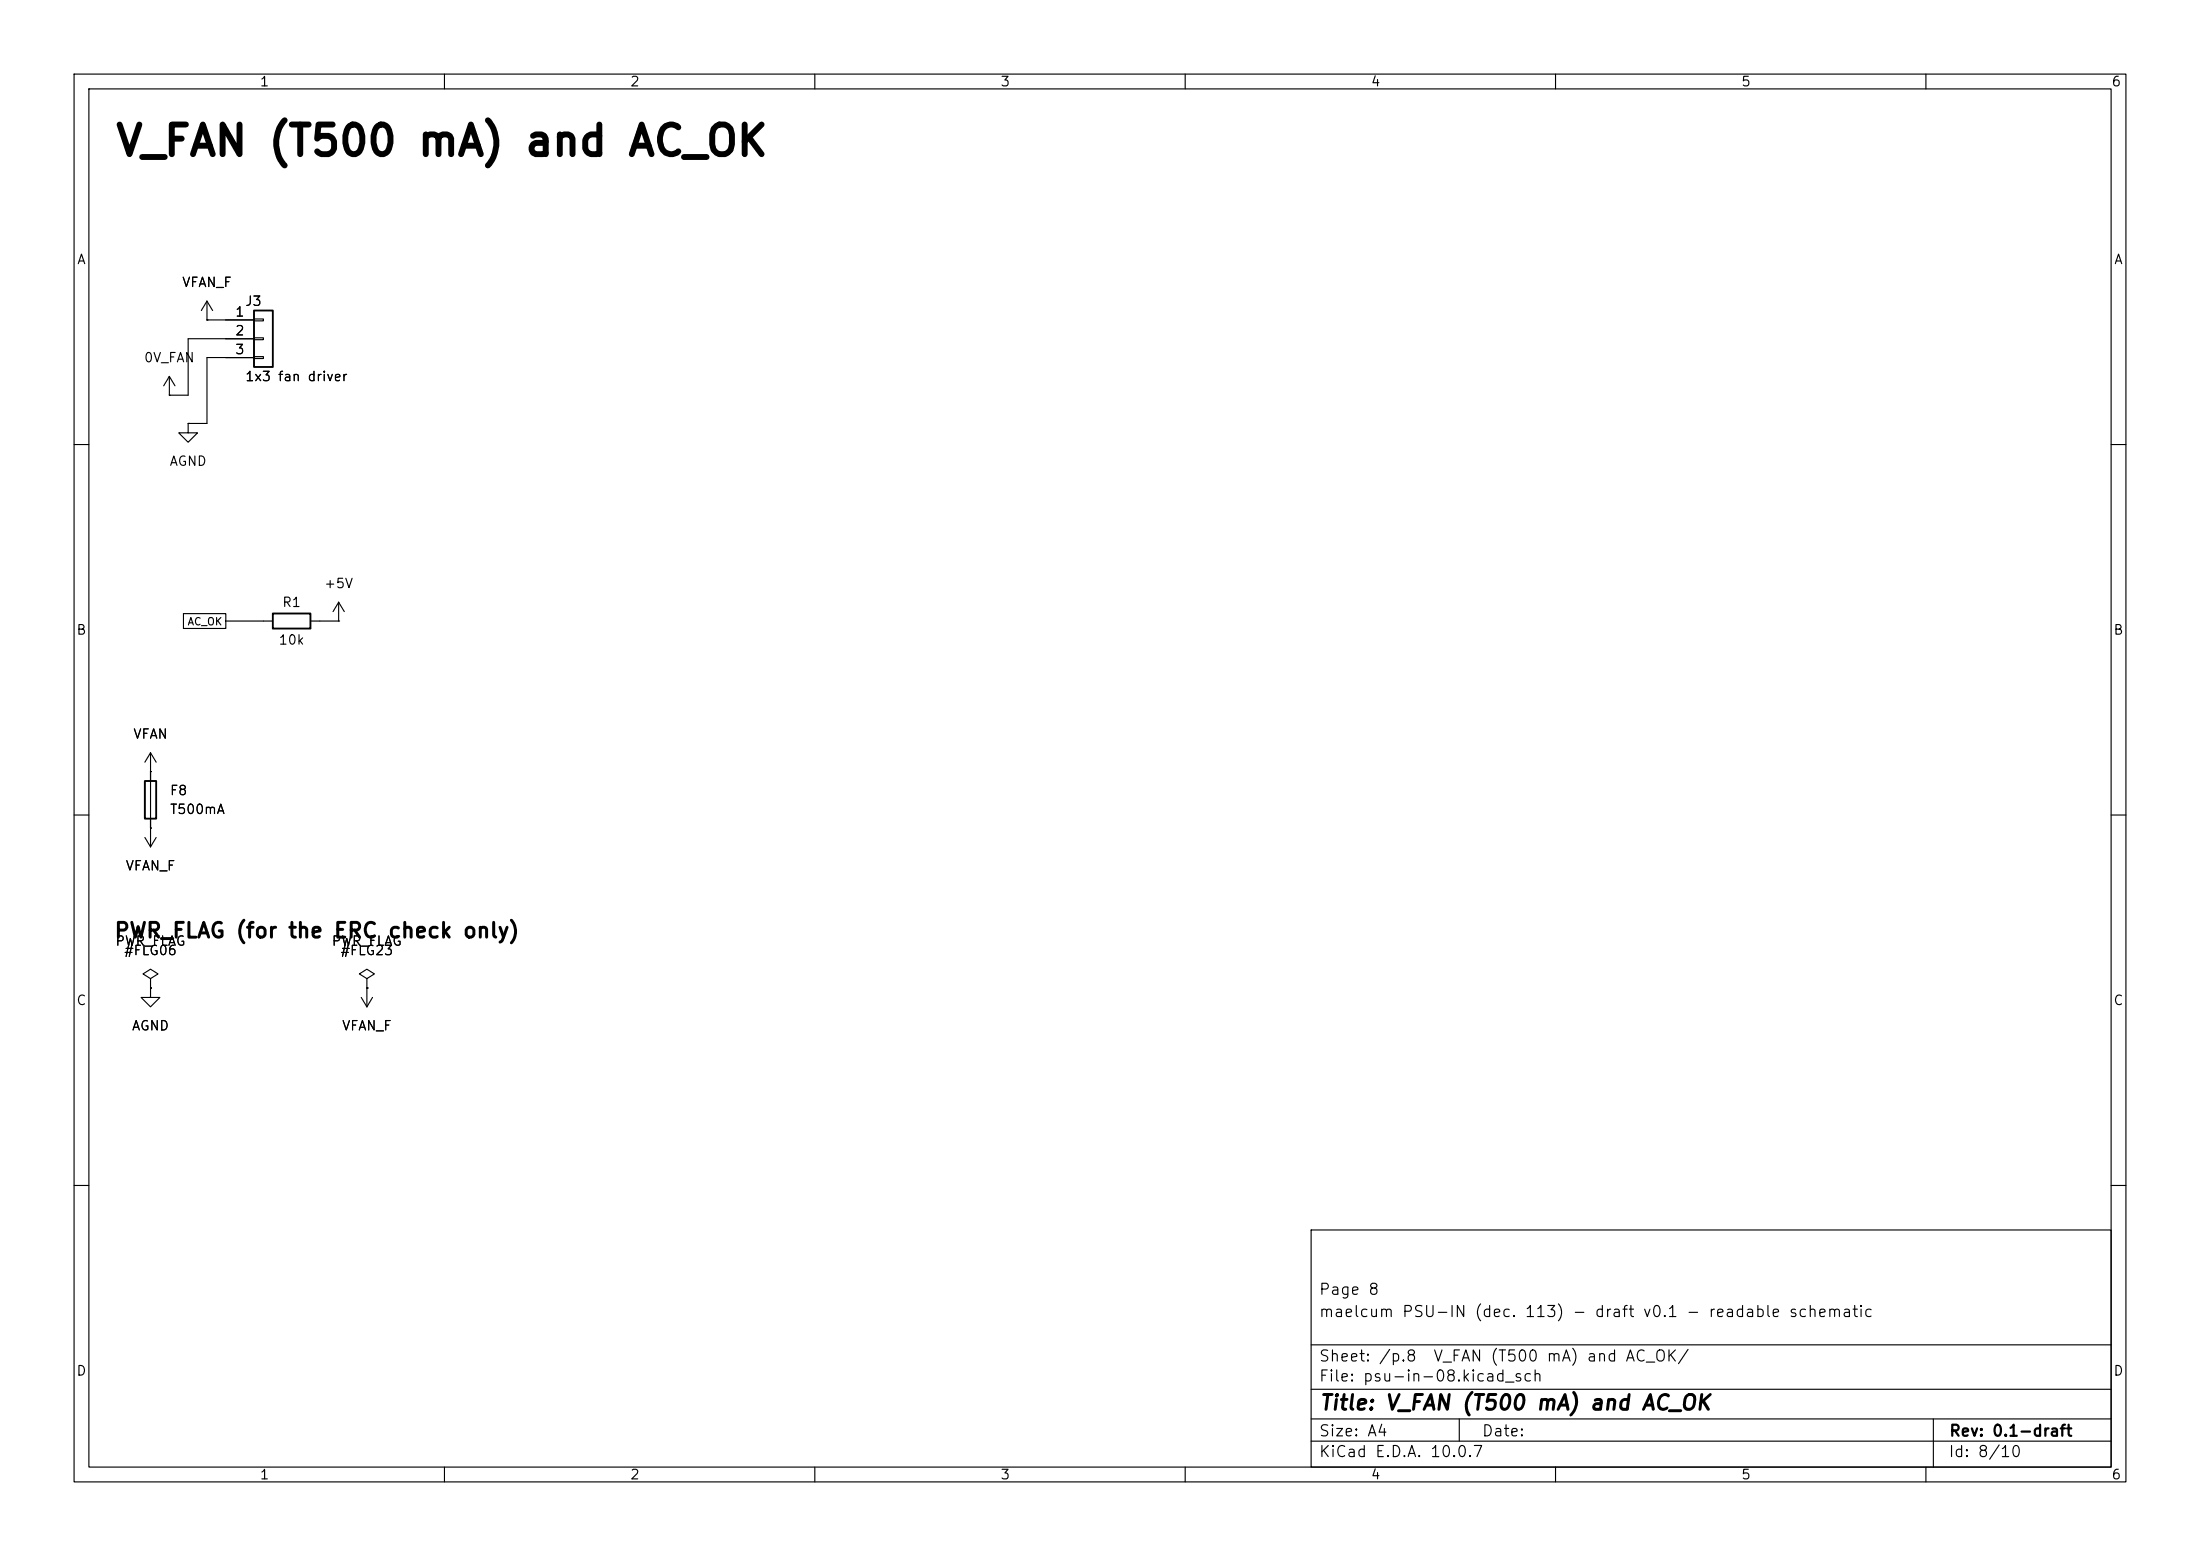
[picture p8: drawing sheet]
(kicad_sch
 (version 20260101)
 (generator "eeschema")
 (generator_version "10.0")
 (paper "A4")
 (title_block
  (title "V_FAN (T500 mA) and AC_OK")
  (rev "0.1-draft")
  (comment 1 "maelcum PSU-IN (dec. 113) - draft v0.1 - readable schematic")
  (comment 2 "Page 8"))
 (lib_symbols
  (symbol
   "Connector_Generic:Conn_01x03"
   (pin_names
    (offset 1.016) (hide yes)) (exclude_from_sim no) (in_bom yes) (on_board yes)
   (in_pos_files yes)
   (duplicate_pin_numbers_are_jumpers no)
   (property
    "Reference"
    "J" (at 0 5.08 0) (show_name no) (do_not_autoplace no) (effects (font (size 1.27 1.27))))
   (property
    "Value"
    "Conn_01x03" (at 0 -5.08 0) (show_name no) (do_not_autoplace no) (effects (font (size 1.27 1.27))))
   (property
    "Footprint"
    "" (at 0 0 0) (show_name no) (do_not_autoplace no) (hide yes) (effects (font (size 1.27 1.27))))
   (property
    "Datasheet"
    "" (at 0 0 0) (show_name no) (do_not_autoplace no) (hide yes) (effects (font (size 1.27 1.27))))
   (property
    "Description"
    "Generic connector, single row, 01x03, script generated (kicad-library-utils/schlib/autogen/connector/)" (at 0 0 0) (show_name no) (do_not_autoplace no) (hide yes) (effects (font (size 1.27 1.27))))
   (property
    "ki_keywords"
    "connector" (at 0 0 0) (show_name no) (do_not_autoplace no) (hide yes) (effects (font (size 1.27 1.27))))
   (property
    "ki_fp_filters"
    "Connector*:*_1x??_*" (at 0 0 0) (show_name no) (do_not_autoplace no) (hide yes) (effects (font (size 1.27 1.27))))
   (symbol
    "Conn_01x03_1_1"
    (rectangle (start -1.27 3.81) (end 1.27 -3.81) (stroke (width 0.254) (type default)) (fill (type background)))
    (rectangle (start -1.27 2.667) (end 0 2.413) (stroke (width 0.1524) (type default)) (fill (type none)))
    (rectangle (start -1.27 0.127) (end 0 -0.127) (stroke (width 0.1524) (type default)) (fill (type none)))
    (rectangle (start -1.27 -2.413) (end 0 -2.667) (stroke (width 0.1524) (type default)) (fill (type none)))
    (pin
    passive
    line (at -5.08 2.54 0) (length 3.81) (name
    "Pin_1" (effects (font (size 1.27 1.27)))) (number
    "1" (effects (font (size 1.27 1.27)))))
    (pin
    passive
    line (at -5.08 0 0) (length 3.81) (name
    "Pin_2" (effects (font (size 1.27 1.27)))) (number
    "2" (effects (font (size 1.27 1.27)))))
    (pin
    passive
    line (at -5.08 -2.54 0) (length 3.81) (name
    "Pin_3" (effects (font (size 1.27 1.27)))) (number
    "3" (effects (font (size 1.27 1.27))))))
   (embedded_fonts no))
  (symbol
   "power:+15V"
   (power global)
   (pin_numbers (hide yes))
   (pin_names
    (offset 0) (hide yes)) (exclude_from_sim no) (in_bom yes) (on_board yes)
   (in_pos_files yes)
   (duplicate_pin_numbers_are_jumpers no)
   (property
    "Reference"
    "#PWR" (at 0 -3.81 0) (show_name no) (do_not_autoplace no) (hide yes) (effects (font (size 1.27 1.27))))
   (property
    "Value"
    "+15V" (at 0 3.556 0) (show_name no) (do_not_autoplace no) (effects (font (size 1.27 1.27))))
   (property
    "Footprint"
    "" (at 0 0 0) (show_name no) (do_not_autoplace no) (hide yes) (effects (font (size 1.27 1.27))))
   (property
    "Datasheet"
    "" (at 0 0 0) (show_name no) (do_not_autoplace no) (hide yes) (effects (font (size 1.27 1.27))))
   (property
    "Description"
    "Power symbol creates a global label with name \"+15V\"" (at 0 0 0) (show_name no) (do_not_autoplace no) (hide yes) (effects (font (size 1.27 1.27))))
   (property
    "ki_keywords"
    "global power" (at 0 0 0) (show_name no) (do_not_autoplace no) (hide yes) (effects (font (size 1.27 1.27))))
   (symbol
    "+15V_0_1"
    (polyline (pts (xy -0.762 1.27) (xy 0 2.54)) (stroke (width 0) (type default)) (fill (type none)))
    (polyline (pts (xy 0 2.54) (xy 0.762 1.27)) (stroke (width 0) (type default)) (fill (type none)))
    (polyline (pts (xy 0 0) (xy 0 2.54)) (stroke (width 0) (type default)) (fill (type none))))
   (symbol
    "+15V_1_1"
    (pin
    power_in
    line (at 0 0 90) (length 0) (name
    "" (effects (font (size 1.27 1.27)))) (number
    "1" (effects (font (size 1.27 1.27))))))
   (embedded_fonts no))
  (symbol
   "power:GND"
   (power global)
   (pin_numbers (hide yes))
   (pin_names
    (offset 0) (hide yes)) (exclude_from_sim no) (in_bom yes) (on_board yes)
   (in_pos_files yes)
   (duplicate_pin_numbers_are_jumpers no)
   (property
    "Reference"
    "#PWR" (at 0 -6.35 0) (show_name no) (do_not_autoplace no) (hide yes) (effects (font (size 1.27 1.27))))
   (property
    "Value"
    "GND" (at 0 -3.81 0) (show_name no) (do_not_autoplace no) (effects (font (size 1.27 1.27))))
   (property
    "Footprint"
    "" (at 0 0 0) (show_name no) (do_not_autoplace no) (hide yes) (effects (font (size 1.27 1.27))))
   (property
    "Datasheet"
    "" (at 0 0 0) (show_name no) (do_not_autoplace no) (hide yes) (effects (font (size 1.27 1.27))))
   (property
    "Description"
    "Power symbol creates a global label with name \"GND\" , ground" (at 0 0 0) (show_name no) (do_not_autoplace no) (hide yes) (effects (font (size 1.27 1.27))))
   (property
    "ki_keywords"
    "global power" (at 0 0 0) (show_name no) (do_not_autoplace no) (hide yes) (effects (font (size 1.27 1.27))))
   (symbol
    "GND_0_1"
    (polyline (pts (xy 0 0) (xy 0 -1.27) (xy 1.27 -1.27) (xy 0 -2.54) (xy -1.27 -1.27) (xy 0 -1.27)) (stroke (width 0) (type default)) (fill (type none))))
   (symbol
    "GND_1_1"
    (pin
    power_in
    line (at 0 0 270) (length 0) (name
    "" (effects (font (size 1.27 1.27)))) (number
    "1" (effects (font (size 1.27 1.27))))))
   (embedded_fonts no))
  (symbol
   "Device:R"
   (pin_numbers (hide yes))
   (pin_names
    (offset 0)) (exclude_from_sim no) (in_bom yes) (on_board yes)
   (in_pos_files yes)
   (duplicate_pin_numbers_are_jumpers no)
   (property
    "Reference"
    "R" (at 2.032 0 90) (show_name no) (do_not_autoplace no) (effects (font (size 1.27 1.27))))
   (property
    "Value"
    "R" (at 0 0 90) (show_name no) (do_not_autoplace no) (effects (font (size 1.27 1.27))))
   (property
    "Footprint"
    "" (at -1.778 0 90) (show_name no) (do_not_autoplace no) (hide yes) (effects (font (size 1.27 1.27))))
   (property
    "Datasheet"
    "" (at 0 0 0) (show_name no) (do_not_autoplace no) (hide yes) (effects (font (size 1.27 1.27))))
   (property
    "Description"
    "Resistor" (at 0 0 0) (show_name no) (do_not_autoplace no) (hide yes) (effects (font (size 1.27 1.27))))
   (property
    "ki_keywords"
    "R res resistor" (at 0 0 0) (show_name no) (do_not_autoplace no) (hide yes) (effects (font (size 1.27 1.27))))
   (property
    "ki_fp_filters"
    "R_*" (at 0 0 0) (show_name no) (do_not_autoplace no) (hide yes) (effects (font (size 1.27 1.27))))
   (symbol
    "R_0_1"
    (rectangle (start -1.016 -2.54) (end 1.016 2.54) (stroke (width 0.254) (type default)) (fill (type none))))
   (symbol
    "R_1_1"
    (pin
    passive
    line (at 0 3.81 270) (length 1.27) (name
    "" (effects (font (size 1.27 1.27)))) (number
    "1" (effects (font (size 1.27 1.27)))))
    (pin
    passive
    line (at 0 -3.81 90) (length 1.27) (name
    "" (effects (font (size 1.27 1.27)))) (number
    "2" (effects (font (size 1.27 1.27))))))
   (embedded_fonts no))
  (symbol
   "Device:Fuse"
   (pin_numbers (hide yes))
   (pin_names
    (offset 0)) (exclude_from_sim no) (in_bom yes) (on_board yes)
   (in_pos_files yes)
   (duplicate_pin_numbers_are_jumpers no)
   (property
    "Reference"
    "F" (at 2.032 0 90) (show_name no) (do_not_autoplace no) (effects (font (size 1.27 1.27))))
   (property
    "Value"
    "Fuse" (at -1.905 0 90) (show_name no) (do_not_autoplace no) (effects (font (size 1.27 1.27))))
   (property
    "Footprint"
    "" (at -1.778 0 90) (show_name no) (do_not_autoplace no) (hide yes) (effects (font (size 1.27 1.27))))
   (property
    "Datasheet"
    "" (at 0 0 0) (show_name no) (do_not_autoplace no) (hide yes) (effects (font (size 1.27 1.27))))
   (property
    "Description"
    "Fuse" (at 0 0 0) (show_name no) (do_not_autoplace no) (hide yes) (effects (font (size 1.27 1.27))))
   (property
    "ki_keywords"
    "fuse" (at 0 0 0) (show_name no) (do_not_autoplace no) (hide yes) (effects (font (size 1.27 1.27))))
   (property
    "ki_fp_filters"
    "*Fuse*" (at 0 0 0) (show_name no) (do_not_autoplace no) (hide yes) (effects (font (size 1.27 1.27))))
   (symbol
    "Fuse_0_1"
    (rectangle (start -0.762 -2.54) (end 0.762 2.54) (stroke (width 0.254) (type default)) (fill (type none)))
    (polyline (pts (xy 0 2.54) (xy 0 -2.54)) (stroke (width 0) (type default)) (fill (type none))))
   (symbol
    "Fuse_1_1"
    (pin
    passive
    line (at 0 3.81 270) (length 1.27) (name
    "" (effects (font (size 1.27 1.27)))) (number
    "1" (effects (font (size 1.27 1.27)))))
    (pin
    passive
    line (at 0 -3.81 90) (length 1.27) (name
    "" (effects (font (size 1.27 1.27)))) (number
    "2" (effects (font (size 1.27 1.27))))))
   (embedded_fonts no))
  (symbol
   "power:PWR_FLAG"
   (power global)
   (pin_numbers (hide yes))
   (pin_names
    (offset 0) (hide yes)) (exclude_from_sim no) (in_bom yes) (on_board yes)
   (in_pos_files yes)
   (duplicate_pin_numbers_are_jumpers no)
   (property
    "Reference"
    "#FLG" (at 0 1.905 0) (show_name no) (do_not_autoplace no) (hide yes) (effects (font (size 1.27 1.27))))
   (property
    "Value"
    "PWR_FLAG" (at 0 3.81 0) (show_name no) (do_not_autoplace no) (effects (font (size 1.27 1.27))))
   (property
    "Footprint"
    "" (at 0 0 0) (show_name no) (do_not_autoplace no) (hide yes) (effects (font (size 1.27 1.27))))
   (property
    "Datasheet"
    "" (at 0 0 0) (show_name no) (do_not_autoplace no) (hide yes) (effects (font (size 1.27 1.27))))
   (property
    "Description"
    "Special symbol for telling ERC where power comes from" (at 0 0 0) (show_name no) (do_not_autoplace no) (hide yes) (effects (font (size 1.27 1.27))))
   (property
    "ki_keywords"
    "flag power" (at 0 0 0) (show_name no) (do_not_autoplace no) (hide yes) (effects (font (size 1.27 1.27))))
   (symbol
    "PWR_FLAG_0_0"
    (pin
    power_out
    line (at 0 0 90) (length 0) (name
    "" (effects (font (size 1.27 1.27)))) (number
    "1" (effects (font (size 1.27 1.27))))))
   (symbol
    "PWR_FLAG_0_1"
    (polyline (pts (xy 0 0) (xy 0 1.27) (xy -1.016 1.905) (xy 0 2.54) (xy 1.016 1.905) (xy 0 1.27)) (stroke (width 0) (type default)) (fill (type none))))
   (embedded_fonts no)))
 (text
  "V_FAN (T500 mA) and AC_OK"
  (exclude_from_sim no)
  (at 15.24 21.59 0)
  (effects (font (size 4 4)
    (bold yes)) (justify left bottom)))
 (symbol
  (lib_id "Connector_Generic:Conn_01x03")
  (at 35.56 45.72 0)
  (unit 1)
  (body_style 1)
  (exclude_from_sim no)
  (in_bom yes)
  (on_board yes)
  (dnp no)
  (property
   "Reference"
   "J3" (at 33.02 40.64 0) (effects (font (size 1.27 1.27)) (justify left)))
  (property
   "Value"
   "1x3 fan driver" (at 33.02 50.8 0) (effects (font (size 1.27 1.27)) (justify left)))
  (property
   "Footprint"
   "Connector_PinHeader_2.54mm:PinHeader_1x03_P2.54mm_Vertical" (at 35.56 45.72 0) (effects (font (size 1.27 1.27)) (justify left) (hide yes)))
  (property
   "Datasheet"
   "" (at 35.56 45.72 0) (effects (font (size 1.27 1.27)) (justify left) (hide yes)))
  (property
   "Nota"
   "NOTA: verso il driver lineare delle ventole (§4.5), circuito da progettare" (at 35.56 45.72 0) (effects (font (size 1.27 1.27)) (justify left) (hide yes)))
  (pin
   "1")
  (pin
   "2")
  (pin
   "3")
  (instances (project
    "psu-in" (path
    "/3b5909ab-05b5-5a8c-a3c9-766911c8ca9e/37d472ee-08f8-5ce7-8947-23c9a8a1bd63" (reference "J3") (unit 1)))))
 (wire
  (pts (xy 30.48 43.18) (xy 27.94 43.18))
  (stroke (width 0) (type default)))
 (symbol
  (lib_id "power:+15V")
  (at 27.94 43.18 0)
  (unit 1)
  (body_style 1)
  (exclude_from_sim no)
  (in_bom yes)
  (on_board yes)
  (dnp no)
  (property
   "Reference"
   "#PWR001" (at 27.94 43.18 0) (effects (font (size 1.27 1.27)) (justify left) (hide yes)))
  (property
   "Value"
   "VFAN_F" (at 27.94 38.1 0) (effects (font (size 1.27 1.27))))
  (property
   "Footprint"
   "" (at 27.94 43.18 0) (effects (font (size 1.27 1.27)) (justify left) (hide yes)))
  (property
   "Datasheet"
   "" (at 27.94 43.18 0) (effects (font (size 1.27 1.27)) (justify left) (hide yes)))
  (pin
   "1")
  (instances (project
    "psu-in" (path
    "/3b5909ab-05b5-5a8c-a3c9-766911c8ca9e/37d472ee-08f8-5ce7-8947-23c9a8a1bd63" (reference "#PWR001") (unit 1)))))
 (wire
  (pts (xy 30.48 45.72) (xy 25.4 45.72))
  (stroke (width 0) (type default)))
 (wire
  (pts (xy 25.4 45.72) (xy 25.4 53.34))
  (stroke (width 0) (type default)))
 (wire
  (pts (xy 25.4 53.34) (xy 22.86 53.34))
  (stroke (width 0) (type default)))
 (symbol
  (lib_id "power:+15V")
  (at 22.86 53.34 0)
  (unit 1)
  (body_style 1)
  (exclude_from_sim no)
  (in_bom yes)
  (on_board yes)
  (dnp no)
  (property
   "Reference"
   "#PWR002" (at 22.86 53.34 0) (effects (font (size 1.27 1.27)) (justify left) (hide yes)))
  (property
   "Value"
   "0V_FAN" (at 22.86 48.26 0) (effects (font (size 1.27 1.27))))
  (property
   "Footprint"
   "" (at 22.86 53.34 0) (effects (font (size 1.27 1.27)) (justify left) (hide yes)))
  (property
   "Datasheet"
   "" (at 22.86 53.34 0) (effects (font (size 1.27 1.27)) (justify left) (hide yes)))
  (pin
   "1")
  (instances (project
    "psu-in" (path
    "/3b5909ab-05b5-5a8c-a3c9-766911c8ca9e/37d472ee-08f8-5ce7-8947-23c9a8a1bd63" (reference "#PWR002") (unit 1)))))
 (wire
  (pts (xy 30.48 48.26) (xy 27.94 48.26))
  (stroke (width 0) (type default)))
 (wire
  (pts (xy 27.94 48.26) (xy 27.94 57.15))
  (stroke (width 0) (type default)))
 (wire
  (pts (xy 25.4 57.15) (xy 27.94 57.15))
  (stroke (width 0) (type default)))
 (symbol
  (lib_id "power:GND")
  (at 25.4 57.15 0)
  (unit 1)
  (body_style 1)
  (exclude_from_sim no)
  (in_bom yes)
  (on_board yes)
  (dnp no)
  (property
   "Reference"
   "#PWR003" (at 25.4 57.15 0) (effects (font (size 1.27 1.27)) (justify left) (hide yes)))
  (property
   "Value"
   "AGND" (at 25.4 62.23 0) (effects (font (size 1.27 1.27))))
  (property
   "Footprint"
   "" (at 25.4 57.15 0) (effects (font (size 1.27 1.27)) (justify left) (hide yes)))
  (property
   "Datasheet"
   "" (at 25.4 57.15 0) (effects (font (size 1.27 1.27)) (justify left) (hide yes)))
  (pin
   "1")
  (instances (project
    "psu-in" (path
    "/3b5909ab-05b5-5a8c-a3c9-766911c8ca9e/37d472ee-08f8-5ce7-8947-23c9a8a1bd63" (reference "#PWR003") (unit 1)))))
 (symbol
  (lib_id "Device:R")
  (at 39.37 83.82 270)
  (unit 1)
  (body_style 1)
  (exclude_from_sim no)
  (in_bom yes)
  (on_board yes)
  (dnp no)
  (property
   "Reference"
   "R1" (at 39.37 81.28 90) (effects (font (size 1.27 1.27))))
  (property
   "Value"
   "10k" (at 39.37 86.36 90) (effects (font (size 1.27 1.27))))
  (property
   "Footprint"
   "Resistor_SMD:R_0805_2012Metric" (at 39.37 83.82 0) (effects (font (size 1.27 1.27)) (justify left) (hide yes)))
  (property
   "Datasheet"
   "" (at 39.37 83.82 0) (effects (font (size 1.27 1.27)) (justify left) (hide yes)))
  (property
   "Nota"
   "NOTA: pull-up dell'open collector AC_OK (§2.5)" (at 39.37 83.82 0) (effects (font (size 1.27 1.27)) (justify left) (hide yes)))
  (pin
   "1")
  (pin
   "2")
  (instances (project
    "psu-in" (path
    "/3b5909ab-05b5-5a8c-a3c9-766911c8ca9e/37d472ee-08f8-5ce7-8947-23c9a8a1bd63" (reference "R1") (unit 1)))))
 (wire
  (pts (xy 30.48 83.82) (xy 35.56 83.82))
  (stroke (width 0) (type default)))
 (wire
  (pts (xy 43.18 83.82) (xy 45.72 83.82))
  (stroke (width 0) (type default)))
 (symbol
  (lib_id "power:+15V")
  (at 45.72 83.82 0)
  (unit 1)
  (body_style 1)
  (exclude_from_sim no)
  (in_bom yes)
  (on_board yes)
  (dnp no)
  (property
   "Reference"
   "#PWR004" (at 45.72 83.82 0) (effects (font (size 1.27 1.27)) (justify left) (hide yes)))
  (property
   "Value"
   "+5V" (at 45.72 78.74 0) (effects (font (size 1.27 1.27))))
  (property
   "Footprint"
   "" (at 45.72 83.82 0) (effects (font (size 1.27 1.27)) (justify left) (hide yes)))
  (property
   "Datasheet"
   "" (at 45.72 83.82 0) (effects (font (size 1.27 1.27)) (justify left) (hide yes)))
  (pin
   "1")
  (instances (project
    "psu-in" (path
    "/3b5909ab-05b5-5a8c-a3c9-766911c8ca9e/37d472ee-08f8-5ce7-8947-23c9a8a1bd63" (reference "#PWR004") (unit 1)))))
 (symbol
  (lib_id "Device:Fuse")
  (at 20.32 107.95 0)
  (unit 1)
  (body_style 1)
  (exclude_from_sim no)
  (in_bom yes)
  (on_board yes)
  (dnp no)
  (property
   "Reference"
   "F8" (at 22.86 106.68 0) (effects (font (size 1.27 1.27)) (justify left)))
  (property
   "Value"
   "T500mA" (at 22.86 109.22 0) (effects (font (size 1.27 1.27)) (justify left)))
  (property
   "Footprint"
   "Fuse:Fuseholder_Cylinder-5x20mm_Stelvio-Kontek_PTF78_Horizontal_Open" (at 20.32 107.95 0) (effects (font (size 1.27 1.27)) (justify left) (hide yes)))
  (property
   "Datasheet"
   "" (at 20.32 107.95 0) (effects (font (size 1.27 1.27)) (justify left) (hide yes)))
  (property
   "Nota"
   "fusibile delle ventole (§4.3)" (at 20.32 107.95 0) (effects (font (size 1.27 1.27)) (justify left) (hide yes)))
  (pin
   "1")
  (pin
   "2")
  (instances (project
    "psu-in" (path
    "/3b5909ab-05b5-5a8c-a3c9-766911c8ca9e/37d472ee-08f8-5ce7-8947-23c9a8a1bd63" (reference "F8") (unit 1)))))
 (symbol
  (lib_id "power:+15V")
  (at 20.32 104.14 0)
  (unit 1)
  (body_style 1)
  (exclude_from_sim no)
  (in_bom yes)
  (on_board yes)
  (dnp no)
  (property
   "Reference"
   "#PWR005" (at 20.32 104.14 0) (effects (font (size 1.27 1.27)) (justify left) (hide yes)))
  (property
   "Value"
   "VFAN" (at 20.32 99.06 0) (effects (font (size 1.27 1.27))))
  (property
   "Footprint"
   "" (at 20.32 104.14 0) (effects (font (size 1.27 1.27)) (justify left) (hide yes)))
  (property
   "Datasheet"
   "" (at 20.32 104.14 0) (effects (font (size 1.27 1.27)) (justify left) (hide yes)))
  (pin
   "1")
  (instances (project
    "psu-in" (path
    "/3b5909ab-05b5-5a8c-a3c9-766911c8ca9e/37d472ee-08f8-5ce7-8947-23c9a8a1bd63" (reference "#PWR005") (unit 1)))))
 (symbol
  (lib_id "power:+15V")
  (at 20.32 111.76 180)
  (unit 1)
  (body_style 1)
  (exclude_from_sim no)
  (in_bom yes)
  (on_board yes)
  (dnp no)
  (property
   "Reference"
   "#PWR006" (at 20.32 111.76 0) (effects (font (size 1.27 1.27)) (justify left) (hide yes)))
  (property
   "Value"
   "VFAN_F" (at 20.32 116.84 0) (effects (font (size 1.27 1.27))))
  (property
   "Footprint"
   "" (at 20.32 111.76 0) (effects (font (size 1.27 1.27)) (justify left) (hide yes)))
  (property
   "Datasheet"
   "" (at 20.32 111.76 0) (effects (font (size 1.27 1.27)) (justify left) (hide yes)))
  (pin
   "1")
  (instances (project
    "psu-in" (path
    "/3b5909ab-05b5-5a8c-a3c9-766911c8ca9e/37d472ee-08f8-5ce7-8947-23c9a8a1bd63" (reference "#PWR006") (unit 1)))))
 (text
  "PWR_FLAG (for the ERC check only)"
  (exclude_from_sim no)
  (at 15.24 127 0)
  (effects (font (size 2 2)
    (bold yes)) (justify left bottom)))
 (symbol
  (lib_id "power:PWR_FLAG")
  (at 20.32 133.35 0)
  (unit 1)
  (body_style 1)
  (exclude_from_sim no)
  (in_bom no)
  (on_board no)
  (dnp no)
  (property
   "Reference"
   "#FLG06" (at 20.32 128.27 0) (effects (font (size 1.27 1.27))))
  (property
   "Value"
   "PWR_FLAG" (at 20.32 127 0) (effects (font (size 1.27 1.27))))
  (property
   "Footprint"
   "" (at 20.32 133.35 0) (effects (font (size 1.27 1.27)) (justify left) (hide yes)))
  (property
   "Datasheet"
   "" (at 20.32 133.35 0) (effects (font (size 1.27 1.27)) (justify left) (hide yes)))
  (pin
   "1")
  (instances (project
    "psu-in" (path
    "/3b5909ab-05b5-5a8c-a3c9-766911c8ca9e/37d472ee-08f8-5ce7-8947-23c9a8a1bd63" (reference "#FLG06") (unit 1)))))
 (symbol
  (lib_id "power:GND")
  (at 20.32 133.35 0)
  (unit 1)
  (body_style 1)
  (exclude_from_sim no)
  (in_bom yes)
  (on_board yes)
  (dnp no)
  (property
   "Reference"
   "#PWR007" (at 20.32 133.35 0) (effects (font (size 1.27 1.27)) (justify left) (hide yes)))
  (property
   "Value"
   "AGND" (at 20.32 138.43 0) (effects (font (size 1.27 1.27))))
  (property
   "Footprint"
   "" (at 20.32 133.35 0) (effects (font (size 1.27 1.27)) (justify left) (hide yes)))
  (property
   "Datasheet"
   "" (at 20.32 133.35 0) (effects (font (size 1.27 1.27)) (justify left) (hide yes)))
  (pin
   "1")
  (instances (project
    "psu-in" (path
    "/3b5909ab-05b5-5a8c-a3c9-766911c8ca9e/37d472ee-08f8-5ce7-8947-23c9a8a1bd63" (reference "#PWR007") (unit 1)))))
 (symbol
  (lib_id "power:PWR_FLAG")
  (at 49.53 133.35 0)
  (unit 1)
  (body_style 1)
  (exclude_from_sim no)
  (in_bom no)
  (on_board no)
  (dnp no)
  (property
   "Reference"
   "#FLG23" (at 49.53 128.27 0) (effects (font (size 1.27 1.27))))
  (property
   "Value"
   "PWR_FLAG" (at 49.53 127 0) (effects (font (size 1.27 1.27))))
  (property
   "Footprint"
   "" (at 49.53 133.35 0) (effects (font (size 1.27 1.27)) (justify left) (hide yes)))
  (property
   "Datasheet"
   "" (at 49.53 133.35 0) (effects (font (size 1.27 1.27)) (justify left) (hide yes)))
  (pin
   "1")
  (instances (project
    "psu-in" (path
    "/3b5909ab-05b5-5a8c-a3c9-766911c8ca9e/37d472ee-08f8-5ce7-8947-23c9a8a1bd63" (reference "#FLG23") (unit 1)))))
 (symbol
  (lib_id "power:+15V")
  (at 49.53 133.35 180)
  (unit 1)
  (body_style 1)
  (exclude_from_sim no)
  (in_bom yes)
  (on_board yes)
  (dnp no)
  (property
   "Reference"
   "#PWR008" (at 49.53 133.35 0) (effects (font (size 1.27 1.27)) (justify left) (hide yes)))
  (property
   "Value"
   "VFAN_F" (at 49.53 138.43 0) (effects (font (size 1.27 1.27))))
  (property
   "Footprint"
   "" (at 49.53 133.35 0) (effects (font (size 1.27 1.27)) (justify left) (hide yes)))
  (property
   "Datasheet"
   "" (at 49.53 133.35 0) (effects (font (size 1.27 1.27)) (justify left) (hide yes)))
  (pin
   "1")
  (instances (project
    "psu-in" (path
    "/3b5909ab-05b5-5a8c-a3c9-766911c8ca9e/37d472ee-08f8-5ce7-8947-23c9a8a1bd63" (reference "#PWR008") (unit 1)))))
 (global_label
  "AC_OK"
  (shape passive)
  (at 30.48 83.82 180)
  (fields_autoplaced yes)
  (effects (font (size 1 1)) (justify right))))
